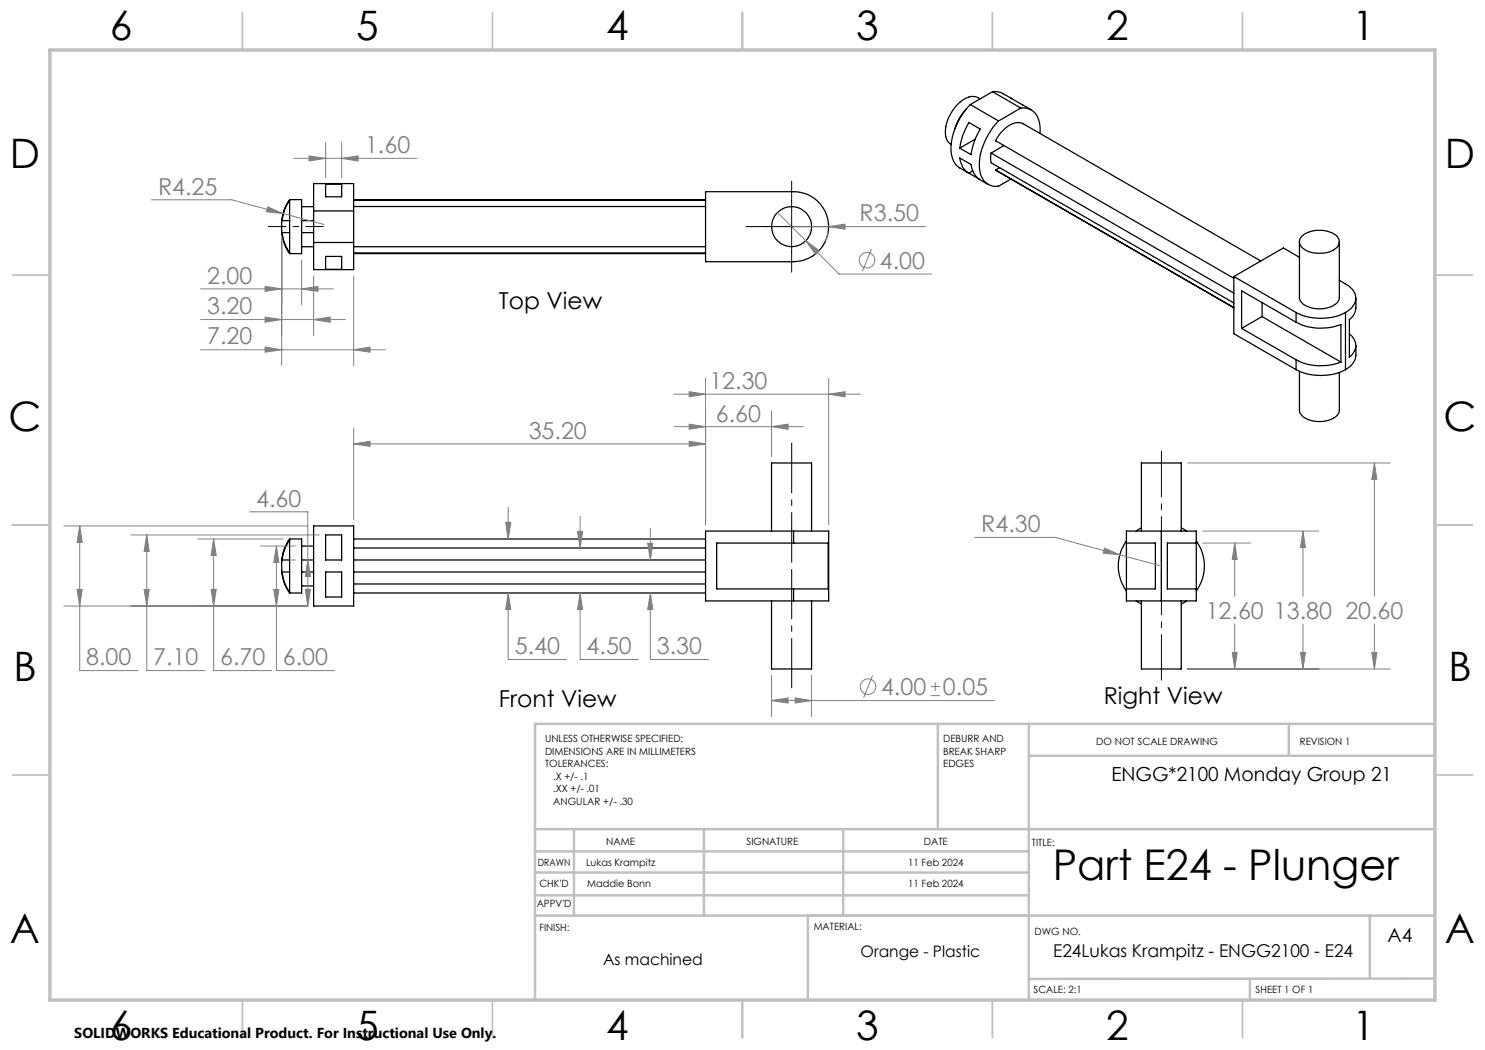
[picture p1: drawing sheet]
<svg xmlns="http://www.w3.org/2000/svg" width="297mm" height="210mm" viewBox="0 0 297 210" stroke-linecap="round" stroke-linejoin="round" font-family="sans-serif">
<g fill="none" stroke="#000" stroke-width=".25">
<path d="M196 19.8a3.2 3.2 0 0 0-3.7 .4 7.5 7.5 0 0 0-3 7.6l.4 .7 .5 .4M198.5 18.3a3.5 3.5 0 0 1 2.1 .4l1.7 1M198.5 18.3l5.7 3.3M198.5 18.3l-4.4 2.6M202.4 19.7l-.2-.1 4 2.4M57.9 39.9a10 10 0 0 0 0 10.8M57.9 39.9v.2M57.9 39.9h2.4v10.8h-2.4M65.1 36.8h3.2v2.6h-3.2zM70.7 39.9h70.4M141.1 38.3h17.6a7 7 0 0 1 7 7 7 7 0 0 1-7 7h-17.6zM190.2 28.9h.1"/>
<path d="M193.3 21.8a9.5 9.5 0 0 0-2.3 3.9M193.8 24.5l2.2 1.3a14.3 14.3 0 0 0-1.8 5.1l-2.3-1.3a12.7 12.7 0 0 1 1.9-5.1zM193.8 34.6a3.7 3.7 0 0 1-1.9-3l2.3 1.3a4 4 0 0 0 1.7 3l1.7 1M193.8 34.6l2.1 1.2M194.1 20.9a12.5 12.5 0 0 0-3.8 10.1l.2 .6a3.4 3.4 0 0 0 1.5 2l1.7 1M194.1 20.9l5.6 3.3M194.6 34.2l-.8 .4M195 27.9l-3.1 1.7M198.2 30.6l-.1 .8 .1 1.2 48.6 28M198.2 30.6l48.6 28M199.1 34l47.7 27.6M199.1 34l47.7 27.5"/>
<path d="M199.7 24.2a12.8 12.8 0 0 0-3.7 10 3.3 3.3 0 0 0 3.7 3l2.5-1.4M199.9 33.5l-.8 .5M200.8 29.1l-2.6 1.5M204.2 21.6a3.2 3.2 0 0 1 3.7 3l.1 2.1M204.2 21.6l-4.5 2.6M57.9 50.6v.1M57.9 46.5v4.1M57.9 44.1v2.4M57.9 40.1v4M57.9 46.5h-1.5a8.5 8.5 0 0 0 1.5 4.1M57.9 40.1a8 8 0 0 0-1.5 4h1.5M60.3 49.3h2.4"/>
<path d="M60.3 46.5h2.4M60.3 44.1h2.4M60.3 41.3h2.4M62.7 42.2v-5.5h8v5.5M62.7 48.5v5.4h8v-5.4M62.7 42.2h8M62.7 48.5h8M62.7 42.2v6.3M65.1 51.3h3.2v2.6h-3.2zM70.7 50.7h70.4M70.7 42.2v6.3M70.7 41.3h70.4"/>
<path d="M70.7 49.3h70.4M70.7 40.1h70.4M70.7 50.6h70.4M246.8 55.3l12.4 7.2M246.8 55.3v11.4l12.4 7.2M252.2 52.2l-47.6-27.4a3.1 3.1 0 0 0-3.4 .7l-1.4 1.4-.7 1.2 47.7 27.6M259.9 48.4v11.1a2.68 2.68 0 0 0 2.6 2.1 5.3 5.3 0 0 0 5.1-1.3l.3-.7v-11.2M259.9 51.5l-3.2-1.9-9.9 5.7M260.7 47a5.9 5.9 0 0 1 6.7 .3 1.64 1.64 0 0 1-.7 2.7 6 6 0 0 1-6.3-.5 1.57 1.57 0 0 1 .3-2.5zM267.9 56a5.9 5.9 0 0 1 3.1 2.7 3 3 0 0 1-1.9 3.8M271.2 59.6a5.2 5.2 0 0 1-.3 3.2l-1 1.1v7.5a2.77 2.77 0 0 0 0-4.6M248.3 65.7l10.9 6.3"/>
<path d="M252.4 63.3l15.8 9.1M252.4 60.5v2.8M252.4 63.3l-4.1 2.4M259.2 62.5a11.1 11.1 0 0 0 9.9 0M259.2 72a10.8 10.8 0 0 0 9 .4M259.2 64.4a10.8 10.8 0 0 0 9 .5v7.5M259.2 73.9a11.1 11.1 0 0 0 9.9 0M259.2 62.5v1.9M259.2 72v1.9M259.2 64.4l-10.9-6.2v7.5M259.9 74.3v7.7a2.68 2.68 0 0 0 2.6 2.2 5.3 5.3 0 0 0 5.1-1.4l.3-.6v-7.7M269.1 62.5v11.4"/>
<path d="M271.2 69.1a4.8 4.8 0 0 1-.4 3.3 4.1 4.1 0 0 1-1.7 1.5M57.9 107.8a10 10 0 0 0 0 10.8M57.9 118.5v.1M57.9 114.4v4.1M57.9 112v2.4M57.9 107.9v4.1M57.9 107.8v.1M57.9 107.8h2.4v10.8h-2.4M57.9 107.9a9 9 0 0 0-1.5 4.1h1.5M57.9 114.4h-1.5a8 8 0 0 0 1.5 4.1M60.3 112h2.4M60.3 114.4h2.4"/>
<path d="M60.3 117.2h2.4M60.3 109.2h2.4M62.7 105.2h8v16h-8zM65.1 107h3.2v5h-3.2zM65.1 114.4h3.2v5h-3.2zM70.7 107.8h70.4M70.7 118.6h70.4M70.7 112h70.4M70.7 114.4h70.4M70.7 116.8h70.4M70.7 109.6h70.4M154.3 106.2v-13.6h8v13.6"/>
<path d="M158.7 106.2h7v14h-7M158.7 108.6h6.9v9.2h-6.9M158.7 108.6h-15.4v9.2h15.4M158.7 106.2v2.4M158.7 117.8v2.4M158.7 106.2h-17.6v14h17.6M225.3 108.6h5.8v9.2h-5.8M225.3 108.2a8.5 8.5 0 0 0 0 10M228.3 106.2v-13.6h8v13.6M228.3 105.6l-1 .6M232.3 106.2h7v14h-7M232.3 106.2h-7v14h7"/>
<path d="M232.3 106.2v14M236.3 105.6l1 .6M239.3 108.6h-5.8v9.2h5.8M239.3 108.2a8.5 8.5 0 0 1 0 10M154.3 120.2v13.6h8v-13.6M227.3 120.2l1 .6M228.3 120.2v13.6h8v-13.6M237.3 120.2l-1 .6"/>
<circle cx="158.3" cy="45.3" r="4"/>
</g>
<g fill="none" stroke="#808080" stroke-width=".2">
<path d="M30.3 40h16.1l10.2 2.7M58.8 31.7h24.5M61.8 31.2l3.3 .5-3.3 .5zM65.1 28.5v7.1M68.3 31.7l3.3-.5v1zM68.3 28.5v7.1M40.1 57.8h26.6M53 57.3l3.3 .5-3.3 .5zM53.6 41.4l3 1.3-3.3-.3zM56.3 47.4v25.7M56.6 42.7l8.2 2.2M60.3 57.8l3.3-.5v1z"/>
<path d="M60.3 52v9M62.7 55.2v11.9M70.7 55.2v17.9M155.5 42.5l12.3 12.3h18.5M158.7 45.3h26.4M161.1 48.1l2.7 2-.7 .8zM165.6 46.6l-.5 1.6M165.7 45.3l3.3-.5v1.1zM174.3 49.8l-1.8 4.4M40.1 69.9h37M40.1 63.9h29M53 69.4l3.3 .5-3.3 .5z"/>
<path d="M53 63.4l3.3 .5-3.3 .5zM62.7 63.9l3.3-.5v1zM70.7 69.9l3.3-.5v1zM134.8 78.8h37.3M137.8 78.3l3.3 .5-3.3 .6zM141.1 75.7v29.2M165.7 78.8l3.3-.5v1.1zM165.7 75.7v29.2M70.7 88.8l3.3-.5v1zM70.7 85.6v18.3M70.7 88.8h70.4M134.8 85.3h25.9"/>
<path d="M137.8 84.8l3.3 .5-3.3 .6zM137.8 88.3l3.3 .5-3.3 .5zM154.3 85.3l3.3-.5v1.1zM154.3 82.2v9.1M237.5 92.6h40.6M274.9 92.6l.5 3.3h-1zM274.9 92.6v26.7M12.8 105.2h48.7M15.4 117.9h1l-.5 3.3zM15.9 105.2l.5 3.3h-1zM15.9 105.2v28.9h11.7M26.2 107h37.7"/>
<path d="M28.8 117.9h1l-.4 3.3zM29.4 107l.4 3.3h-1zM29.4 107v27.1h11.6M39.5 107.8h17.2M42.2 117.9h1.1l-.6 3.3zM42.7 107.8l.6 3.3h-1.1zM42.7 107.8v26.3h11.7M49.9 102.4h11.7v18.8M52.1 109.2h7M54.8 117.9h1l-.5 3.3zM55.3 109.2l.5 3.3h-1zM55.3 109.2v24.9h11.6"/>
<path d="M58.4 112h.7M61.1 117.9h1l-.5 3.3zM61.6 112l.5 3.3h-1zM101.1 104.5h1.1l-.6 3.3zM101.6 118.6l.6 3.3h-1.1zM101.6 118.6v13.3h11.7M101.6 101.5v6.3M115.5 106.3h1l-.5 3.3zM116 118.6l.5 3.3h-1zM116 118.6v13.3h11.7M116 103.2v6.4M129.5 108.7h1.1l-.5 3.3z"/>
<path d="M130.1 118.6l.5 3.3h-1.1zM130.1 118.6v13.3h11.6M130.1 105.6v6.4M194.9 107.5h16.1l13 3.5M220.9 109.6l3.1 1.4-3.4-.4zM224 111l8.3 2.2M240.5 106.2h23.3M240.5 108.6h9.6M246.9 108.6l.5 3.3h-.9zM246.9 108.6v10.7M260.6 106.2l.5 3.3h-1zM260.6 106.2v13.1"/>
<path d="M12.8 121.2h48.7M154.3 135.1v8.2M159 139.6l3.3 .5-3.3 .5zM162.3 135.1v8.2M174.5 135.1l-1.8 4.5M186.2 139.1h1.8M186.2 137.3h1.8M187 136.4v1.8M237.5 133.8h40.6M246.5 130.5h.9l-.5 3.3zM246.9 124.8v9M260.1 130.5h1l-.5 3.3z"/>
<path d="M260.6 124.8v9M274.4 130.5h1l-.5 3.3zM274.9 124.8v9M154.3 140.1l3.3-.5v1zM154.3 140.1h44.6"/>
<circle cx="173.4" cy="52" r="1.56"/>
<circle cx="173.6" cy="137.3" r="1.56"/>
</g>
<path d="M158.3 88.5v24M158.3 137.6v-23.8" fill="none" stroke="#000" stroke-width=".2" stroke-dasharray="15.2 1.3 1.3 1.3" stroke-dashoffset="5.2" stroke-linecap="butt"/>
<path d="M64.8 45.3h-11.2" fill="none" stroke="#000" stroke-width=".2" stroke-dasharray="15.2 1.3 1.3 1.3" stroke-dashoffset="11.6" stroke-linecap="butt"/>
<path d="M232.3 90.2v22.3M232.3 136.1v-22.3" fill="none" stroke="#000" stroke-width=".2" stroke-dasharray="15.2 1.3 1.3 1.3" stroke-dashoffset="6" stroke-linecap="butt"/>
<path d="M158.3 36.3v18.1M149.2 45.3h18.2" fill="none" stroke="#000" stroke-width=".2"/>
<g fill="none" stroke="#c0c0c0" stroke-width=".35">
<path d="M48.5 2.5v7.5M98.5 2.5v7.5M148.5 2.5v7.5M198.5 2.5v7.5M248.5 2.5v7.5M2.5 55h7.5M287 55h7.5M2.5 105h7.5M287 105h7.5M2.5 155h7.5M287 155h7.5M48.5 200v7.5"/>
<path d="M98.5 200v7.5M148.5 200v7.5M198.5 200v7.5M248.5 200v7.5"/>
</g>
<g fill="none" stroke="#c0c0c0" stroke-width=".5">
<path d="M187.6 144.8v21M205.8 144.8v55.2M205.8 151.2h81.2M257.8 144.8v6.4M287 144.8h-180v55.2M107 165.8h180M107 174.5h98.8M107 170.3h98.8M107 179.1h98.8M114.8 165.8v17.3M140.8 165.8v17.3M168.6 165.8v17.3"/>
<path d="M107 183.1h180M161.6 183.1v16.9M250 195.8v4.2M274 183.1v12.6M287 195.7l-81.2 .1"/>
</g>
<path d="M10 10h277v190h-277z" fill="none" stroke="#c0c0c0" stroke-width=".7"/>
<path d="M165.7 78.8l3.3-.5v1.1zM137.8 78.3l3.3 .5-3.3 .6zM137.8 84.8l3.3 .5-3.3 .6zM154.3 85.3l3.3-.5v1.1zM137.8 88.3l3.3 .5-3.3 .5zM70.7 88.8l3.3-.5v1zM101.1 104.5h1.1l-.6 3.3zM101.6 118.6l.6 3.3h-1.1zM116 118.6l.5 3.3h-1zM115.5 106.3h1l-.5 3.3zM130.1 118.6l.5 3.3h-1.1zM129.5 108.7h1.1l-.5 3.3zM15.9 105.2l.5 3.3h-1zM15.4 117.9h1l-.5 3.3zM42.2 117.9h1.1l-.6 3.3zM42.7 107.8l.6 3.3h-1.1zM54.8 117.9h1l-.5 3.3zM55.3 109.2l.5 3.3h-1zM61.1 117.9h1l-.5 3.3zM61.6 112l.5 3.3h-1zM28.8 117.9h1l-.4 3.3zM29.4 107l.4 3.3h-1zM159 139.6l3.3 .5-3.3 .5zM154.3 140.1l3.3-.5v1zM161.1 48.1l2 2.8 .7-.8zM165.7 45.3l3.3 .6v-1.1zM70.7 69.9l3.3-.5v1zM53 69.4l3.3 .5-3.3 .5zM53 63.4l3.3 .5-3.3 .5zM62.7 63.9l3.3-.5v1zM53 57.3l3.3 .5-3.3 .5zM60.3 57.8l3.3-.5v1zM53.6 41.4l-.3 1 3.3 .3zM68.3 31.7l3.3-.5v1zM61.8 31.2l3.3 .5-3.3 .5zM220.9 109.6l-.3 1 3.4 .4zM274.9 92.6l.5 3.3h-1zM274.4 130.5h1l-.5 3.3zM260.1 130.5h1l-.5 3.3zM260.6 106.2l.5 3.3h-1zM246.5 130.5h.9l-.5 3.3zM246.9 108.6l.5 3.3h-.9z" fill="#808080"/>
<text font-size="8.5" x="210.6" y="176">Part E24 - Plunger</text>
<g font-size="8.1">
<text x="22" y="8">6</text>
<text x="71.2" y="8">5</text>
<text x="121.2" y="8">4</text>
<text x="171.3" y="8">3</text>
<text x="221.3" y="8">2</text>
<text x="270.5" y="8">1</text>
<text x="2" y="33.6">D</text>
<text x="289" y="33.6">D</text>
<text x="1.7" y="86.1">C</text>
<text x="288.7" y="86.1">C</text>
<text x="2.7" y="136.1">B</text>
<text x="289.7" y="136.1">B</text>
<text x="2" y="188.6">A</text>
<text x="289" y="188.6">A</text>
<text x="22" y="208">6</text>
<text x="71.2" y="208">5</text>
<text x="121.2" y="208">4</text>
<text x="171.3" y="208">3</text>
<text x="221.3" y="208">2</text>
<text x="270.5" y="208">1</text>
</g>
<g font-size="4.7" fill="#808080">
<text x="73" y="30.7">1.60</text>
<text x="31.6" y="38.9">R4.25</text>
<text x="171.9" y="44.3">R3.50</text>
<text x="176" y="53.7">4.00</text>
<text x="41.4" y="56.7">2.00</text>
<text x="41.4" y="62.9">3.20</text>
<text x="41.4" y="68.9">7.20</text>
<text x="141.9" y="77.8">12.30</text>
<text x="105.7" y="87.7">35.20</text>
<text x="143.2" y="84.3">6.60</text>
<text x="51.2" y="101.3">4.60</text>
<text x="196.3" y="106.5">R4.30</text>
<text x="241.1" y="123.8">12.60 13.80 20.60</text>
<text x="103" y="130.9">5.40</text>
<text x="117.3" y="130.9">4.50</text>
<text x="131.4" y="130.9">3.30</text>
<text x="17.2" y="133.1">8.00</text>
<text x="30.6" y="133.1">7.10</text>
<text x="44" y="133.1">6.70</text>
<text x="56.6" y="133.1">6.00</text>
<text x="176.2" y="139">4.00</text>
<text x="188.6" y="139">0.05</text>
</g>
<g font-size="4.7">
<text x="99.8" y="61.8">Top View</text>
<text x="99.8" y="141.5">Front View</text>
<text x="220.7" y="140.9">Right View</text>
</g>
<g font-size="3.9">
<text x="222.3" y="156.2">ENGG*2100 Monday Group 21</text>
<text x="277.5" y="188.4">A4</text>
</g>
<text font-size="3.5" x="210.6" y="191.5">E24Lukas Krampitz - ENGG2100 - E24</text>
<g font-size="3.2">
<text x="172.1" y="191.5">Orange - Plastic</text>
<text x="120.6" y="193.1">As machined</text>
</g>
<text font-size="2.9" x="14.9" y="207.6">SOLIDWORKS Educational Product. For Instructional Use Only.</text>
<g font-size="2">
<text x="109" y="148.4">UNLESS OTHERWISE SPECIFIED:</text>
<text x="188.6" y="148.4">DEBURR AND</text>
<text x="219.3" y="148.9">DO NOT SCALE DRAWING</text>
<text x="260" y="149.1">REVISION 1</text>
<text x="109" y="150.9">DIMENSIONS ARE IN MILLIMETERS</text>
<text x="109" y="153.4">TOLERANCES:</text>
<text x="110.6" y="155.9">.X +/- .1</text>
<text x="188.6" y="150.9">BREAK SHARP</text>
<text x="188.6" y="153.4">EDGES</text>
<text x="110.6" y="158.4">.XX +/- .01</text>
<text x="110.6" y="160.9">ANGULAR +/- .30</text>
<text x="107.6" y="173.1">DRAWN</text>
<text x="117.2" y="173.1">Lukas Krampitz</text>
<text x="121.3" y="169">NAME</text>
<text x="149.3" y="169">SIGNATURE</text>
<text x="181.6" y="173.1">11 Feb 2024</text>
<text x="184.8" y="169">DATE</text>
<text x="206.4" y="169.1">TITLE:</text>
<text x="107.9" y="177.4">CHK'D</text>
<text x="117.5" y="177.4">Maddie Bonn</text>
<text x="181.6" y="177.4">11 Feb 2024</text>
<text x="107.3" y="181.5">APPV'D</text>
<text x="107.9" y="186.2">FINISH:</text>
<text x="162.7" y="186.1">MATERIAL:</text>
<text x="206.9" y="186.9">DWG NO.</text>
<text x="206.7" y="198.5">SCALE: 2:1</text>
<text x="251.1" y="198.5">SHEET 1 OF 1</text>
</g>
</svg>
